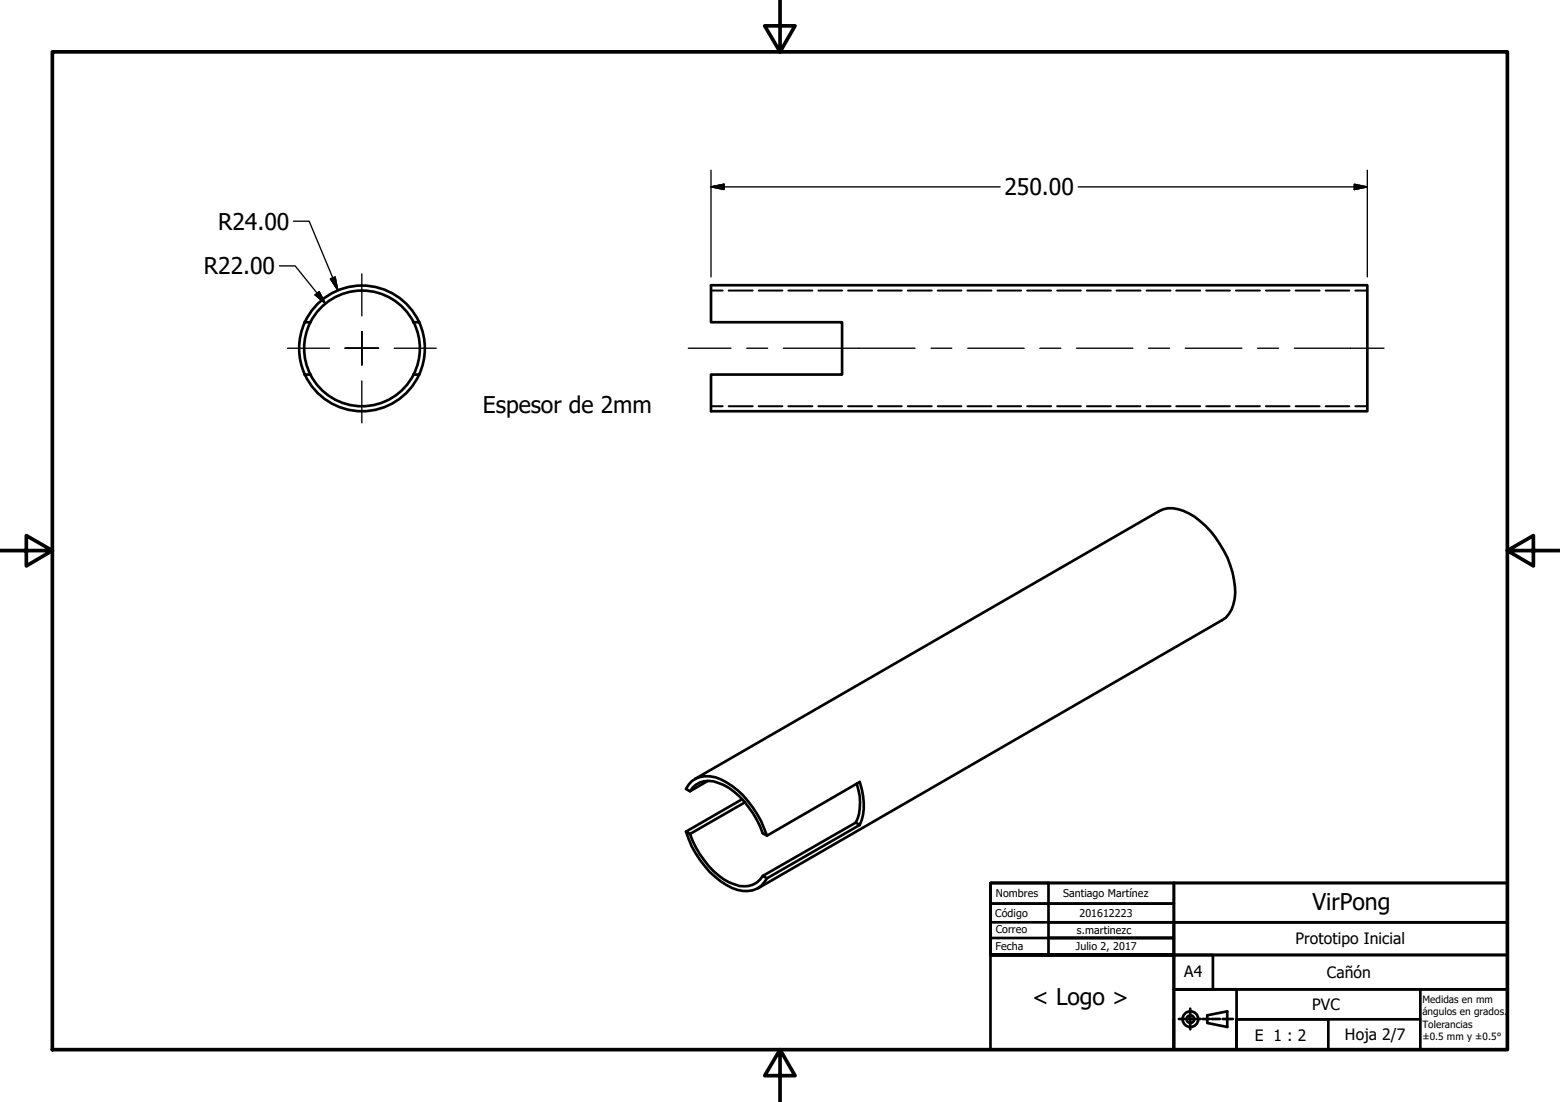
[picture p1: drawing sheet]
<svg xmlns="http://www.w3.org/2000/svg" width="297mm" height="210mm" viewBox="0 0 297 210" stroke-linecap="round" stroke-linejoin="round" font-family="sans-serif">
<!-- layer: Visible (ANSI) -->
<g fill="none" stroke="#000" stroke-width=".51">
<path d="M135.4 54.3h124.9v24h-124.9v-7h24.9v-9.9h-24.9zM58 71.3h1.1M58 61.4h1.1M59.1 61.4a11 11 0 0 0 0 10M59.1 61.4a11 11 0 0 1 16.8-3.6 11 11 0 0 1 0 17.1 11 11 0 0 1-16.8-3.5M78.7 71.3h1.1M78.7 61.4h1.1M79.8 61.4a12 12 0 0 0-18.3-4.4 12 12 0 0 0 0 18.8 12 12 0 0 0 18.3-4.5M79.8 61.4a12 12 0 0 1 0 9.9M130.6 158.4a18 18 0 0 0 8.8 10.7 4.8 4.8 0 0 0 6.6-1.8M131.4 150.7a4.1 4.1 0 0 1 5.4-1.6 13.2 13.2 0 0 1 6.6 5.8l1.3 2.5 .5 1.3 .8 .5 17.7-10.3a11.4 11.4 0 0 1 0 8.2M131.4 158.8a17.4 17.4 0 0 0 7.4 9.3 5.4 5.4 0 0 0 4.6 .4l.7-.4 1.1-1.3"/>
<path d="M132.3 148.4l88.4-51a5.8 5.8 0 0 1 5.7 .4 18.9 18.9 0 0 1 8.8 15.1 5.8 5.8 0 0 1-2.5 5.2l-88.4 51.1M134.7 148.8l-3.3 1.9-.8-.4a4.4 4.4 0 0 1 5.6-2.2 16.2 16.2 0 0 1 9.3 9.7l.5 1.4M141.3 152.2l-10.7 6.2 .8 .4M141.9 152.8l-10.5 6M162.9 156.7l-17.7 10.1 .8 .5 17.7-10.2M162.9 156.7l.8 .4M163.1 149.3a9.8 9.8 0 0 1-.2 7.4"/>
</g>
<!-- layer: Oculto (ANSI) -->
<g fill="none" stroke="#000" stroke-width=".38">
<path d="M135.4 55.3h2.2M138.7 55.3h4.6M144.5 55.3h4.5M150.1 55.3h4.6M155.8 55.3h4.5M161.5 55.3h4.6M167.2 55.3h4.5M172.8 55.3h4.6M178.6 55.3h4.5M184.2 55.3h4.6M189.9 55.3h4.5M195.6 55.3h4.6"/>
<path d="M201.3 55.3h4.5M206.9 55.3h4.6M212.6 55.3h4.6M218.3 55.3h4.6M224 55.3h4.5M229.7 55.3h4.5M235.3 55.3h4.6M241 55.3h4.6M246.7 55.3h4.6M252.4 55.3h4.5M258.1 55.3h2.2M135.4 77.4h2.2"/>
<path d="M138.7 77.4h4.6M144.5 77.4h4.5M150.1 77.4h4.6M155.8 77.4h4.5M161.5 77.4h4.6M167.2 77.4h4.5M172.8 77.4h4.6M178.6 77.4h4.5M184.2 77.4h4.6M189.9 77.4h4.5M195.6 77.4h4.6M201.3 77.4h4.5"/>
<path d="M206.9 77.4h4.6M212.6 77.4h4.6M218.3 77.4h4.6M224 77.4h4.5M229.7 77.4h4.5M235.3 77.4h4.6M241 77.4h4.6M246.7 77.4h4.6M252.4 77.4h4.5M258.1 77.4h2.2"/>
</g>
<!-- layer: Borde (ANSI) -->
<path d="M148.5 -.1v10l-2.9-5h5.8l-2.9 5M10 9.9h277v190h-277zM0 104.9h10l-5-2.9v5.8l5-2.9M287 104.9l5 2.9v-5.8l-5 2.9h10M148.5 199.9l2.9 5h-5.8l2.9-5v10" fill="none" stroke="#000" stroke-width=".7"/>
<g fill="none" stroke="#000" stroke-width=".51">
<path d="M188.6 175.7v6.2h34.9h-34.9h34.9v-3.2h-23.9h23.9v-3h-23.9M188.6 175.7v-3.6h34.9v3.6h-23.9M188.6 168.2h34.9v3.9h-34.9zM188.6 168.2h11v13.7h-11zM188.6 168.2h98.4v31.7h-98.4zM188.6 178.7h11M188.6 175.7h11M223.5 175.7h63.5v6.2h-63.5zM223.5 168.2h63.5v7.5h-63.5zM223.5 175.7v24.2M223.5 181.9h7.4v6.5h-7.4zM223.5 181.9h63.5v6.5h-63.5z"/>
<path d="M224.5 194.1h1.2M226.1 194.1h1.2M226.6 192.1v1M226.6 193.3v1.6M226.6 195v1.1M227.6 194.1h1M229 194.1h1.4M229.9 193.4l3.8-.8v3l-3.8-.7zM230.8 194.1h1.5M232.8 194.1h2M235.5 194.2h17.4v5.7h-17.4zM270.4 194.2h-34.9v5.7h-12"/>
<path d="M270.4 188.4v11.5M287 194.2v-5.8h-63.5v11.5h12v-11.5h-12v11.5"/>
<circle cx="226.7" cy="194.1" r="1.49"/>
<circle cx="226.7" cy="194.1" r=".73"/>
</g>
<!-- layer: Cota (ANSI) -->
<g fill="none" stroke="#000" stroke-width=".25">
<path d="M135.4 35.6l2.5-.5v1zM135.4 35.6h55M135.4 32.4v20.3M205.3 35.6h55M257.9 35.1l2.4 .5-2.4 .5zM260.3 32.4v20.3M53.2 50.6h3l5.8 7.2M55.9 42.1h3l5.4 13.2M60 56.2l.8-.7 1.2 2.3zM60.6 57.7a12 12 0 0 0-3.6 8.6M62.9 53.1l.9-.4 .5 2.6zM67.4 54.5a12 12 0 0 0-5.2 2"/>
<path d="M57 66.5l.1 1.7 .4 1.7"/>
</g>
<path d="M135.4 35.6l2.5-.5zM135.4 35.6l2.5-.5v1zM257.9 36.1l2.4-.5zM257.9 35.1l2.4 .5-2.4 .5zM60 56.2l2 1.6zM60 56.2l.8-.7 1.2 2.3zM62.9 53.1l1.4 2.2zM62.9 53.1l.9-.4 .5 2.6z" fill="#000" stroke="#000" stroke-width=".25"/>
<!-- layer: Eje (ANSI) -->
<path d="M131.1 66.3h8.1M142.2 66.3h4M149.2 66.3h25M177.3 66.3h3.9M184.3 66.3h10.7M198 66.3h4M205 66.3h10.7M218.7 66.3h4M225.7 66.3h10.8M239.5 66.3h4M246.4 66.3h17.1" fill="none" stroke="#000" stroke-width=".25"/>
<!-- layer: Marca de centro (ANSI) -->
<path d="M68.9 52.2v8M54.7 66.3h8M68.9 63.2v6.3v-3.2h3.2h-6.4M68.9 63.2v3.1h-3.2M68.9 72.6v8M75.1 66.3h8" fill="none" stroke="#000" stroke-width=".25"/>
<g font-size="4.4">
<text x="191.3" y="37.2">250.00</text>
<text x="41.5" y="43.7">R24.00</text>
<text x="38.8" y="52.2">R22.00</text>
<text x="91.9" y="78.7">Espesor de 2mm</text>
<text x="249.9" y="173.3">VirPong</text>
<text x="196.5" y="191.4">&lt; Logo &gt;</text>
</g>
<g font-size="3">
<text x="246.7" y="179.8">Prototipo Inicial</text>
<text x="225.5" y="186.1">A4</text>
<text x="252.7" y="186.3">Cañón</text>
<text x="249.9" y="192.4">PVC</text>
<text x="239" y="198.3">E 1 : 2</text>
<text x="256.1" y="198">Hoja 2/7</text>
</g>
<g font-size="2">
<text x="189.6" y="170.9">Nombres</text>
<text x="202.4" y="170.9">Santiago Martínez</text>
<text x="189.5" y="174.7">Código</text>
<text x="189.6" y="177.7">Correo</text>
<text x="205" y="177.9">s.martinezc</text>
<text x="205.5" y="174.7">201612223</text>
<text x="189.5" y="181">Fecha</text>
<text x="204.9" y="181">Julio 2, 2017</text>
</g>
<g font-size="1.9">
<text x="270.8" y="191.1">Medidas en mm</text>
<text x="270.8" y="193.4">ángulos en grados.</text>
<text x="270.8" y="195.7">Tolerancias</text>
<text x="270.8" y="198">±0.5 mm y ±0.5°</text>
</g>
</svg>
